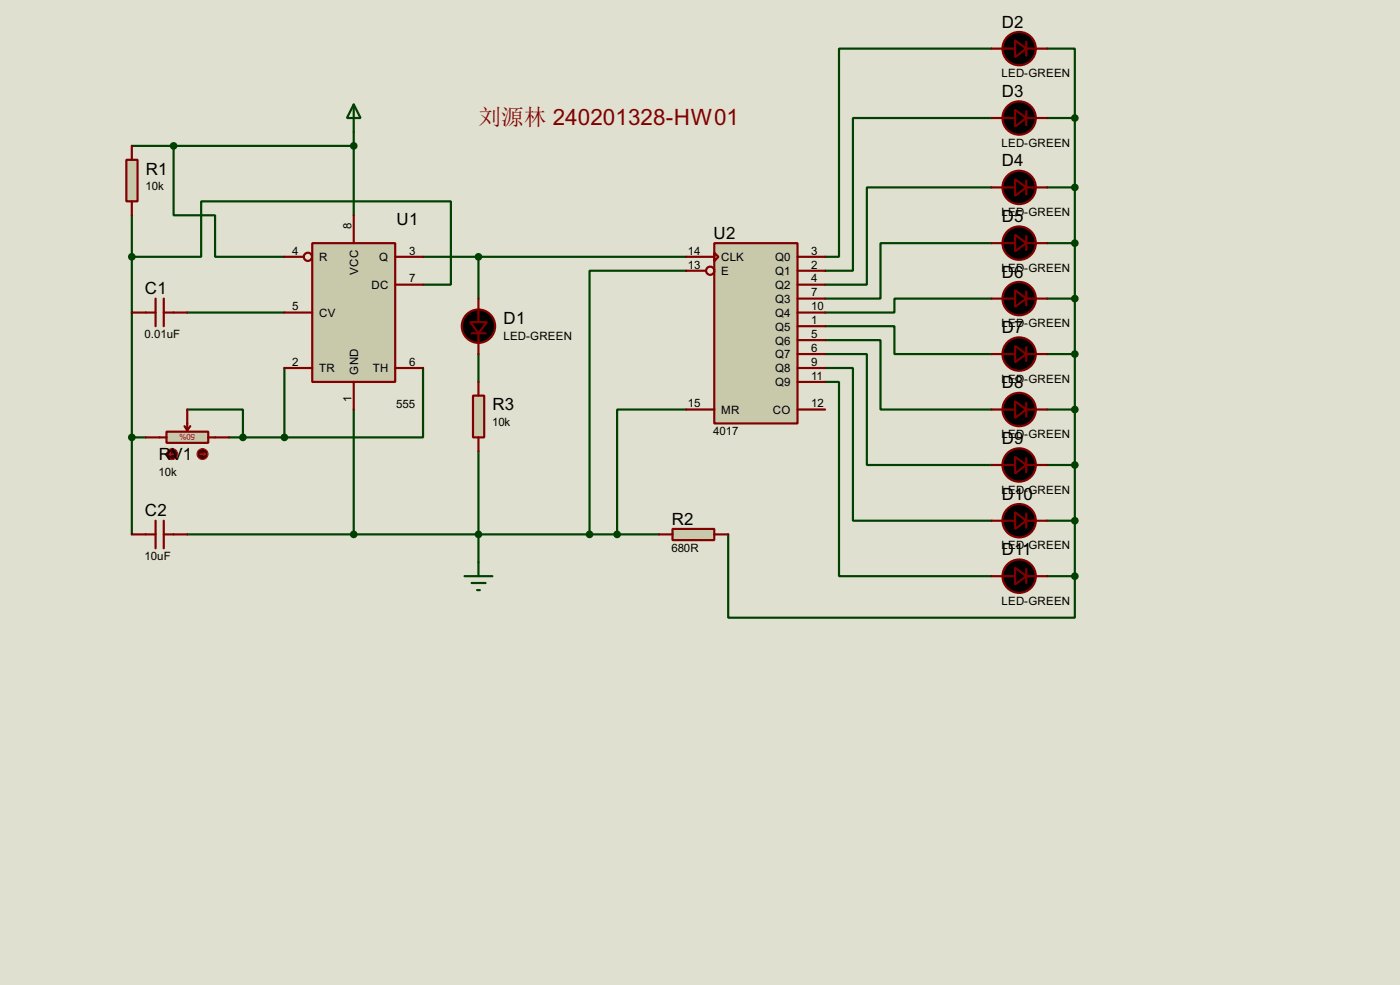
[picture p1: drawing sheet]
<svg xmlns="http://www.w3.org/2000/svg" width="256mm" height="180mm" viewBox="0 0 256 180" stroke-linecap="round" stroke-linejoin="round" font-family="sans-serif">
<path d="M0 0h256.5v180.3h-256.5z" fill="#e0e0d0"/>
<g fill="none" stroke="#004000" stroke-width=".4">
<path d="M181.7 8.9h-28v38.1h-2.5M191.8 8.9h5.1v12.7M24.2 39.4v58.4M24.2 26.7h40.6M31.8 26.7v12.7h7.6v7.6h12.7M64.8 24.2v15.2M181.7 21.6h-25.4v28h-5.1M181.7 34.3h-22.9v17.8h-7.6M191.8 34.3h5.1M191.8 21.6h5.1M196.9 21.6v83.9M24.2 47h12.7v-10.1h45.7v15.2h-5.1"/>
<path d="M34.3 57.2h17.8M77.5 47h48.3M87.7 47v7.7M125.8 49.6h-17.8v48.2M151.2 59.7h12.7v5.1h17.8M181.7 44.5h-20.4v10.2h-10.1M181.7 54.7h-17.8v2.5h-12.7M191.8 54.7h5.1M191.8 44.5h5.1M34.3 75h10.2v5.1M52.1 67.4v12.7M64.8 75v22.8"/>
<path d="M77.5 67.4v12.7h-25.4M87.7 64.8v5.1M125.8 75h-12.7v22.8M151.2 62.3h10.1v12.7h20.4M151.2 64.8h7.6v20.3h22.9M151.2 67.4h5.1v27.9h25.4M151.2 69.9h2.5v35.6h28M191.8 75h5.1M191.8 64.8h5.1M24.2 80.1h2.5M34.3 97.8h86.4M42 80.1h10.1"/>
<path d="M87.7 82.6v20.3M133.4 97.8v15.3h63.5v-7.6M191.8 95.3h5.1M191.8 85.1h5.1M191.8 105.5h5.1"/>
</g>
<path d="M57.2 44.5h15.2v25.4h-15.2z" fill="#c8c8aa" stroke="#800000" stroke-width=".4"/>
<g fill="none" stroke="#800000" stroke-width=".4">
<path d="M64.8 39.4v5.1M52.1 47h3.6M52.1 57.2h5.1M72.4 47h5.1M72.4 52.1h5.1M52.1 67.4h5.1M64.8 69.9v5.1M72.4 67.4h5.1"/>
<circle cx="56.4" cy="47" r=".75"/>
</g>
<path d="M23.2 29.3h2v7.6h-2z" fill="#c8c8aa" stroke="#800000" stroke-width=".4"/>
<path d="M24.2 26.7v2.6M24.2 36.9v2.5" fill="none" stroke="#800000" stroke-width=".4"/>
<path d="M123.2 96.8h7.7v2.1h-7.7z" fill="#c8c8aa" stroke="#800000" stroke-width=".4"/>
<path d="M120.7 97.8h2.5M130.9 97.8h2.5" fill="none" stroke="#800000" stroke-width=".4"/>
<path d="M86.7 72.4h2v7.7h-2z" fill="#c8c8aa" stroke="#800000" stroke-width=".4"/>
<g fill="none" stroke="#800000" stroke-width=".4">
<path d="M181.7 8.9h4.3M188 7.7v2.5M188 8.9h3.8M181.7 21.6h4.3M181.7 34.3h4.3M188 20.4v2.5M188 33.1v2.5M188 21.6h3.8M188 34.3h3.8M24.2 57.2h4.3M28.5 54.7v5M30 54.7v5"/>
<path d="M30 57.2h4.3M87.7 54.7v4.3M181.7 44.5h4.3M181.7 54.7h4.3M188 43.2v2.6M188 53.4v2.5M188 44.5h3.8M188 54.7h3.8M86.4 61h2.6M87.7 61v3.8M87.7 69.9v2.5M181.7 64.8h4.3"/>
<path d="M181.7 75h4.3M188 63.6v2.5M188 73.7v2.6M188 64.8h3.8M188 75h3.8M24.2 97.8h4.3M28.5 95.3v5.1M30 95.3v5.1M30 97.8h4.3M87.7 80.1v2.5M181.7 85.1h4.3M181.7 95.3h4.3"/>
<path d="M188 83.9v2.5M188 94v2.6M188 85.1h3.8M188 95.3h3.8M181.7 105.5h4.3M188 104.2v2.5M188 105.5h3.8"/>
</g>
<path d="M64.8 19.1l1.3 2.5h-2.5zM64.8 19.1v5.1M85.1 105.5h5.1M86.4 106.7h2.6M87.4 108h.5M87.7 102.9v2.6" fill="none" stroke="#004000" stroke-width=".4"/>
<g fill="#004000" stroke="#004000" stroke-width=".4">
<circle cx="24.1" cy="47" r=".5"/>
<circle cx="31.8" cy="26.7" r=".5"/>
<circle cx="64.8" cy="26.7" r=".5"/>
<circle cx="64.8" cy="97.8" r=".5"/>
<circle cx="87.6" cy="97.8" r=".5"/>
</g>
<g fill="#000" stroke="#800000" stroke-width=".4">
<path d="M186 7.4l2 1.5-2 1.6zM186 20.1l2 1.5-2 1.6zM186 32.8l2 1.5-2 1.6zM186 43l2 1.5-2 1.5zM186 53.1l2 1.6-2 1.5zM86.2 59h3l-1.5 2zM186 63.3l2 1.5-2 1.5zM186 73.5l2 1.5-2 1.5zM186 83.6l2 1.5-2 1.6zM186 93.8l2 1.5-2 1.5zM186 103.9l2 1.6-2 1.5z"/>
<circle cx="186.7" cy="8.9" r="3.1"/>
<circle cx="186.7" cy="34.3" r="3.1"/>
<circle cx="186.7" cy="21.6" r="3.1"/>
<circle cx="87.6" cy="59.7" r="3.1"/>
<circle cx="186.7" cy="44.5" r="3.1"/>
<circle cx="186.7" cy="54.7" r="3.1"/>
<circle cx="186.7" cy="64.8" r="3.1"/>
<circle cx="186.7" cy="75" r="3.1"/>
<circle cx="186.7" cy="85.1" r="3.1"/>
<circle cx="186.7" cy="95.3" r="3.1"/>
<circle cx="186.7" cy="105.5" r="3.1"/>
</g>
<path d="M130.9 44.5h15.2v33h-15.2z" fill="#c8c8aa" stroke="#800000" stroke-width=".4"/>
<g fill="none" stroke="#800000" stroke-width=".4">
<path d="M125.8 47h5.1M125.8 49.6h3.5M130.9 46.3l.7 .7-.7 .8zM146.1 47h5.1M146.1 49.6h5.1M146.1 52.1h5.1M146.1 54.7h5.1M146.1 57.2h5.1M146.1 59.7h5.1M125.8 75h5.1M146.1 75h5.1M146.1 62.3h5.1"/>
<path d="M146.1 64.8h5.1M146.1 67.4h5.1M146.1 69.9h5.1"/>
<circle cx="130.1" cy="49.6" r=".75"/>
</g>
<g fill="#004000" stroke="#004000" stroke-width=".4">
<circle cx="87.6" cy="47" r=".5"/>
<circle cx="108" cy="97.8" r=".5"/>
<circle cx="196.9" cy="95.3" r=".5"/>
<circle cx="196.9" cy="85.1" r=".5"/>
<circle cx="196.9" cy="75" r=".5"/>
<circle cx="196.9" cy="64.8" r=".5"/>
<circle cx="196.9" cy="54.7" r=".5"/>
<circle cx="196.9" cy="44.5" r=".5"/>
<circle cx="196.9" cy="34.3" r=".5"/>
<circle cx="196.9" cy="21.6" r=".5"/>
<circle cx="196.9" cy="105.5" r=".5"/>
<circle cx="113" cy="97.8" r=".5"/>
</g>
<path d="M30.5 79h7.7v2.1h-7.7z" fill="#c8c8aa" stroke="#800000" stroke-width=".4"/>
<path d="M33.8 78l.5 .8M34.3 75v3.8M34.9 78l-.6 .8M26.7 80.1h3.8M38.2 80.1h3.8" fill="none" stroke="#800000" stroke-width=".4"/>
<circle cx="31.5" cy="83.1" r="1" fill="#400000" stroke="#f00" stroke-width=".2"/>
<path d="M31 83.1l.3 .3M31 83.1h1.1M31.3 82.9l-.3 .2" fill="none" stroke="#f00" stroke-width=".2"/>
<circle cx="37.1" cy="83.1" r="1" fill="#400000" stroke="#f00" stroke-width=".2"/>
<path d="M36.6 83.1h1M37.4 82.9l.2 .2M37.6 83.1l-.2 .3" fill="none" stroke="#f00" stroke-width=".2"/>
<g fill="#004000" stroke="#004000" stroke-width=".4">
<circle cx="24.1" cy="80.1" r=".5"/>
<circle cx="52.1" cy="80.1" r=".5"/>
<circle cx="44.5" cy="80.1" r=".5"/>
</g>
<text font-size="4.2" fill="#800000" x="87.7" y="22.9">刘源林 240201328-HW01</text>
<g font-size="3.5">
<text x="183.5" y="5.1">D2</text>
<text x="183.5" y="17.8">D3</text>
<text x="26.7" y="31.9">R1</text>
<text x="183.5" y="30.5">D4</text>
<text x="72.7" y="41.2">U1</text>
<text x="183.5" y="40.7">D5</text>
<text x="130.7" y="43.7">U2</text>
<text x="26.6" y="53.9">C1</text>
<text x="183.5" y="50.8">D6</text>
<text x="92.3" y="59.3">D1</text>
<text x="183.5" y="61">D7</text>
<text x="183.5" y="71.1">D8</text>
<text x="90.2" y="75.1">R3</text>
<text x="183.5" y="81.3">D9</text>
<text x="29.1" y="84.2">RV1</text>
<text x="26.6" y="94.5">C2</text>
<text x="183.5" y="91.5">D10</text>
<text x="123.1" y="96">R2</text>
<text x="183.5" y="101.6">D11</text>
</g>
<g font-size="2.4">
<text x="183.5" y="14.1">LED-GREEN</text>
<text x="183.5" y="26.8">LED-GREEN</text>
<text x="26.7" y="34.9">10k</text>
<text x="64.4" y="42" transform="rotate(-90 64.4 42)">8</text>
<text x="183.5" y="39.5">LED-GREEN</text>
<text x="53.5" y="46.6">4</text>
<text x="58.5" y="47.8">R</text>
<text x="69.5" y="47.8">Q</text>
<text x="75" y="46.6">3</text>
<text x="126" y="46.6">14</text>
<text x="132.1" y="47.8">CLK</text>
<text x="142" y="47.8">Q0</text>
<text x="148.6" y="46.6">3</text>
<text x="65.6" y="50.3" transform="rotate(-90 65.6 50.3)">VCC</text>
<text x="68.1" y="52.9">DC</text>
<text x="75" y="51.7">7</text>
<text x="126" y="49.2">13</text>
<text x="132.1" y="50.4">E</text>
<text x="142" y="50.4">Q1</text>
<text x="142" y="52.9">Q2</text>
<text x="148.6" y="49.2">2</text>
<text x="148.6" y="51.7">4</text>
<text x="183.5" y="49.7">LED-GREEN</text>
<text x="53.5" y="56.8">5</text>
<text x="58.5" y="58">CV</text>
<text x="142" y="55.4">Q3</text>
<text x="142" y="58">Q4</text>
<text x="148.6" y="54.3">7</text>
<text x="148.6" y="56.8">10</text>
<text x="148.6" y="59.3">1</text>
<text x="183.5" y="59.9">LED-GREEN</text>
<text x="26.5" y="61.9">0.01uF</text>
<text x="92.2" y="62.3">LED-GREEN</text>
<text x="142" y="60.5">Q5</text>
<text x="142" y="63.1">Q6</text>
<text x="142" y="65.6">Q7</text>
<text x="148.6" y="61.9">5</text>
<text x="148.6" y="64.4">6</text>
<text x="53.5" y="67">2</text>
<text x="58.5" y="68.1">TR</text>
<text x="65.6" y="68.6" transform="rotate(-90 65.6 68.6)">GND</text>
<text x="68.3" y="68.1">TH</text>
<text x="75" y="67">6</text>
<text x="142" y="68.1">Q8</text>
<text x="142" y="70.7">Q9</text>
<text x="148.6" y="67">9</text>
<text x="148.6" y="69.5">11</text>
<text x="183.5" y="70.1">LED-GREEN</text>
<text x="64.4" y="73.6" transform="rotate(-90 64.4 73.6)">1</text>
<text x="72.6" y="74.6">555</text>
<text x="126" y="74.6">15</text>
<text x="132.1" y="75.8">MR</text>
<text x="141.6" y="75.8">CO</text>
<text x="148.6" y="74.6">12</text>
<text x="90.2" y="78.1">10k</text>
<text x="130.7" y="79.7">4017</text>
<text x="183.5" y="80.2">LED-GREEN</text>
<text x="29.1" y="87.1">10k</text>
<text x="183.5" y="90.4">LED-GREEN</text>
<text x="123" y="101.1">680R</text>
<text x="183.5" y="100.6">LED-GREEN</text>
<text x="26.5" y="102.6">10uF</text>
<text x="183.5" y="110.7">LED-GREEN</text>
</g>
<text font-size="1.7" fill="#c00000" x="35.8" y="79.5" transform="rotate(-180 35.8 79.5)">50%</text>
</svg>
